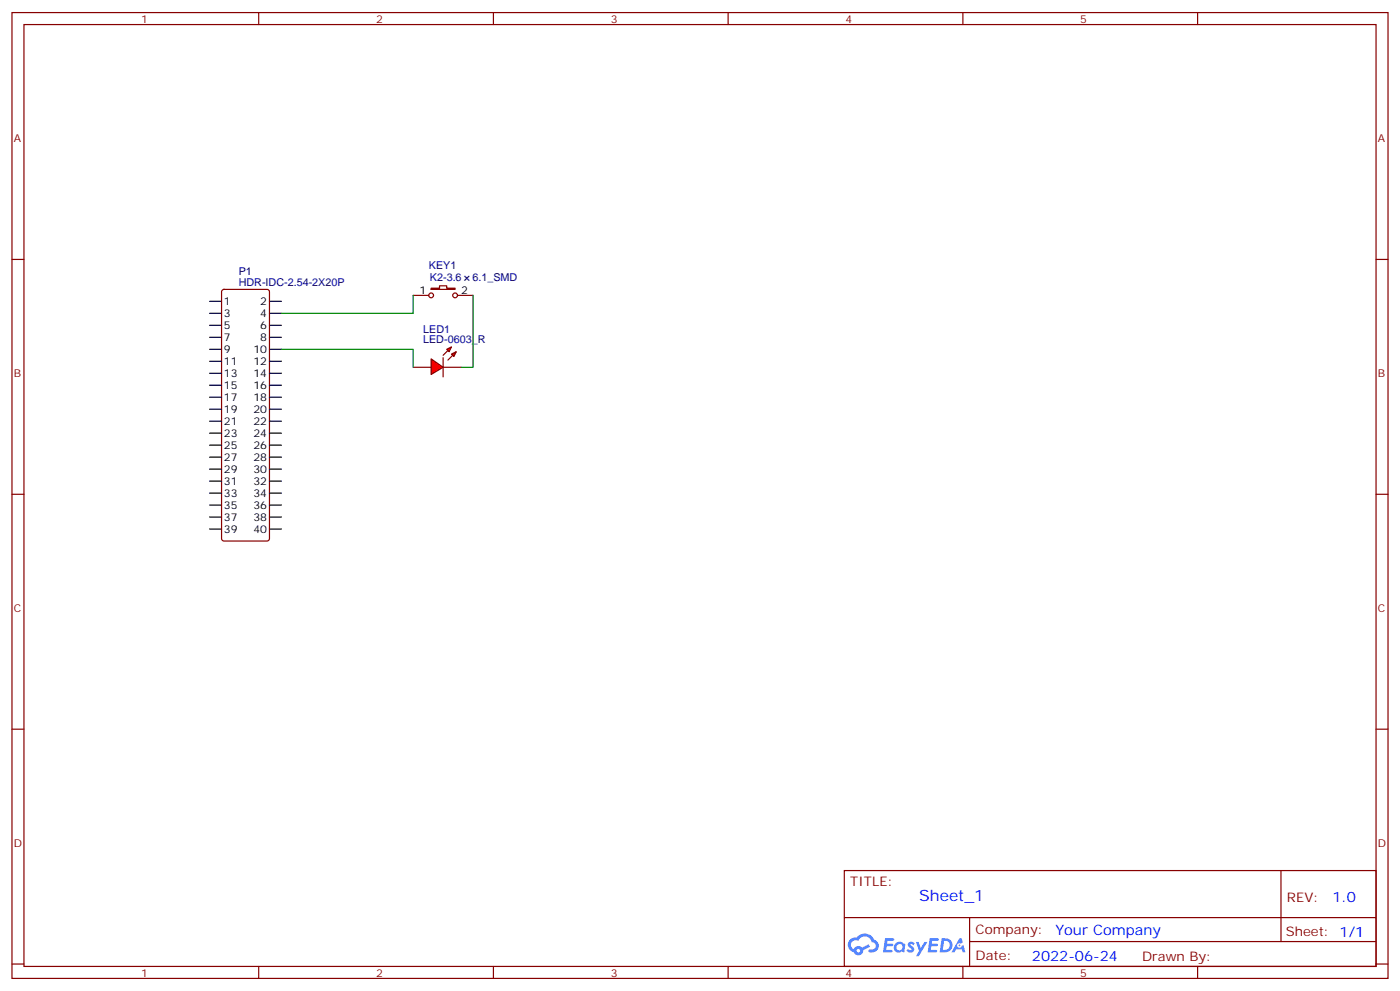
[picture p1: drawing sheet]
<svg xmlns="http://www.w3.org/2000/svg" width="412mm" height="292mm" viewBox="0 0 412 292" stroke-linecap="round" stroke-linejoin="round" font-family="sans-serif">
<g fill="none" stroke="#870000" stroke-width=".35">
<path d="M3.5 3.7h405.4v284.3h-405.4zM7.1 7.2h398.2v277.3h-398.2zM76.2 3.7v3.5M145.3 3.7v3.5M214.5 3.7v3.5M283.6 3.7v3.5M352.8 3.7v3.5M3.5 76.4h3.6M405.3 76.4h3.6M3.5 145.5h3.6M405.3 145.5h3.6M3.5 214.7h3.6"/>
<path d="M405.3 214.7h3.6M248.7 256.3h156.6v28.2h-156.6zM377.3 256.3v20.9M248.7 270.1h156.5M285.6 277.2h119.6M285.6 270.1v14.2M3.5 283.8h3.6M76.2 284.5v3.5M145.3 284.5v3.5M214.5 284.5v3.5M283.6 284.5v3.5M352.8 284.5v3.5"/>
<path d="M405.3 283.8h3.6"/>
</g>
<g fill="#5487ff">
<path d="M267.7 277.5a1.22 1.22 0 0 1 1.7 .2l-.4 .6a.47 .47 0 0 0-.3-.4 .47 .47 0 0 0-.5 .2l.1 .2a1.14 1.14 0 0 1 .8 1.8 1.14 1.14 0 0 1-1.9 0l-.2-.2 .5-.6 .7 .5a.29 .29 0 0 0 .3-.3 .29 .29 0 0 0-.2-.3 1.04 1.04 0 0 1-.6-1.7z"/>
<path d="M260.7 276.2h2.4l.3 .2-.2 .5-1.8 .1-.1 .8h1.5l.3 .4-.3 .4h-1.6l-.2 1.1h1.7l.2 .3-.2 .3-2.6 .1z"/>
<path d="M273.8 276.2h2.4l.3 .2-.1 .5-1.8 .1-.2 .8h1.6l.3 .4-.4 .4-1.6-.1-.1 1.1 1.7 .1 .2 .3-.2 .3-2.6 .1z"/>
<path d="M282.6 276.2h.7l.3 1.3-.6 .3a.69 .69 0 0 0-1 .3 .69 .69 0 0 0 .4 .9 .69 .69 0 0 0 .9-.6l.5-.2 .6 2.2h-.8l-.2-.9h-1.8l-.5 .9h-.8z"/>
<path d="M269.8 277.3h.8l.6 1.8 1.1-1.8h.9l-2.6 4.2h-.8l.9-1.5z"/>
<path d="M277.4 276.2l-.6 4.2h1.3a2.11 2.11 0 0 0 2.5-2.1 2.11 2.11 0 0 0-2.5-2.1zM278.1 277a1.39 1.39 0 0 1 1.7 1.4 1.39 1.39 0 0 1-1.8 1.2h-.3z"/>
<path d="M263.7 277.8a1.54 1.54 0 0 0-.1 2.2 1.54 1.54 0 0 0 2.2 .1l.6 .3 .3-2.3-.2-.3h-.4a1.49 1.49 0 0 0-2.4 0zM264 278.8a.94 .94 0 0 1 1.8 0 .94 .94 0 0 1-1.8 0z"/>
<path d="M250.4 276.6a2.18 2.18 0 0 0 1.1 3.7 1.44 1.44 0 0 0 1.6 .9 1.44 1.44 0 0 0 1.2-1.4l2-1.1-.5-.7-1.9 1a1.47 1.47 0 0 0-2.4 .4 1.39 1.39 0 0 1-.7-1.9 1.39 1.39 0 0 1 2-.5 2.12 2.12 0 0 1 2.2-1.3 2.12 2.12 0 0 1 1.9 1.7 1.14 1.14 0 0 1 1.1 1.4 1.14 1.14 0 0 1-1.7 .7 .43 .43 0 0 0-.5 .4 .43 .43 0 0 0 .4 .5 1.98 1.98 0 0 0 2.5-1.2 1.98 1.98 0 0 0-1.2-2.6 3.1 3.1 0 0 0-5.3-.6l-.9 .1zM252.3 279.9a.55 .55 0 0 1 1.1 0 .55 .55 0 0 1-1.1 0z"/>
<circle cx="282.6" cy="278.3" r=".26"/>
</g>
<g fill="none" stroke="#000" stroke-width=".35">
<path d="M61.7 88.7h3.6M61.7 92.3h3.6M61.7 95.8h3.6M61.7 99.3h3.6M79.4 88.7h3.5M79.4 92.3h3.5M79.4 95.8h3.5M79.4 99.3h3.5M61.7 102.8h3.6M61.7 106.4h3.6M61.7 109.9h3.6M61.7 113.4h3.6"/>
<path d="M61.7 116.9h3.6M79.4 102.8h3.5M79.4 106.4h3.5M79.4 109.9h3.5M79.4 113.4h3.5M79.4 116.9h3.5M61.7 120.5h3.6M61.7 124h3.6M61.7 127.5h3.6M61.7 131.1h3.6M61.7 134.6h3.6M61.7 138.1h3.6"/>
<path d="M79.4 120.5h3.5M79.4 124h3.5M79.4 127.5h3.5M79.4 131.1h3.5M79.4 134.6h3.5M79.4 138.1h3.5M61.7 141.6h3.6M61.7 145.2h3.6M61.7 148.7h3.6M61.7 152.2h3.6M61.7 155.8h3.6M79.4 141.6h3.5"/>
<path d="M79.4 145.2h3.5M79.4 148.7h3.5M79.4 152.2h3.5M79.4 155.8h3.5"/>
</g>
<g fill="none" stroke="#870000" stroke-width=".35">
<path d="M65.5 85.4l.5-.2h12.7l.5 .2 .2 .5v72.7l-.3 .5-.4 .2h-12.7l-.5-.3-.2-.4v-72.7zM121.7 87h4.6M127 84.8h2.5v-.7h2.1v.7h2.5v.4h-7.1zM134.8 87h4.5"/>
<circle cx="127" cy="87" r=".71"/>
<circle cx="134.1" cy="87" r=".71"/>
</g>
<path d="M121.7 87v5.3h-38.8" fill="none" stroke="#008700" stroke-width=".35"/>
<g fill="#f00" stroke="#870000" stroke-width=".35">
<path d="M127 105.7l3.5 2.4-3.5 2.1z"/>
<path d="M130.5 105.3v5.6z"/>
</g>
<g fill="#870000" stroke="#870000" stroke-width=".35">
<path d="M131.9 103.2l-1.4 1.4z"/>
<path d="M131.9 106l1.4-1.4z"/>
</g>
<g fill="#f00" stroke="#870000" stroke-width=".35">
<path d="M131.6 102.8l1.4-.7-.7 1.4z"/>
<path d="M133 104.2l1.4-.7-.7 1.5z"/>
</g>
<path d="M121.7 108.1h5.3M130.5 108.1h5.3" fill="none" stroke="#870000" stroke-width=".35"/>
<path d="M139.3 87v21.1h-3.5M82.9 102.8h38.8v5.3" fill="none" stroke="#008700" stroke-width=".35"/>
<text font-size="4.6" fill="#00f" x="270.8" y="265.3">Sheet_1</text>
<g font-size="4.2" fill="#00f">
<text x="392.5" y="265.6">1.0</text>
<text x="310.9" y="275.1">Your Company</text>
<text x="304" y="282.9">2022-06-24</text>
</g>
<g font-size="3.9" fill="#800">
<text x="250.5" y="260.9">TITLE:</text>
<text x="379.1" y="265.6">REV:</text>
<text x="287.4" y="275.1">Company:</text>
<text x="378.7" y="275.7">Sheet: 1/1</text>
<text x="287.4" y="282.8">Date:</text>
<text x="336.4" y="282.8">Drawn By:</text>
</g>
<g font-size="3.2" fill="#800">
<text x="41.6" y="6.7">1</text>
<text x="110.8" y="6.7">2</text>
<text x="179.9" y="6.7">3</text>
<text x="249.1" y="6.7">4</text>
<text x="318.2" y="6.7">5</text>
<text x="4.1" y="41.8">A</text>
<text x="405.9" y="41.8">A</text>
<text x="4.1" y="110.9">B</text>
<text x="405.9" y="110.9">B</text>
<text x="4.1" y="180.1">C</text>
<text x="405.9" y="180.1">C</text>
<text x="4.1" y="249.2">D</text>
<text x="405.9" y="249.2">D</text>
<text x="41.6" y="287.5">1</text>
<text x="110.8" y="287.5">2</text>
<text x="179.9" y="287.5">3</text>
<text x="249.1" y="287.5">4</text>
<text x="318.2" y="287.5">5</text>
</g>
<g font-size="3.2" fill="#000080">
<text x="70.3" y="81">P1</text>
<text x="126.3" y="79.2">KEY1</text>
<text x="126.6" y="82.7">K2-3.6</text>
<text x="139.2" y="82.7">6.1_SMD</text>
<text x="70.3" y="84.1">HDR-IDC-2.54-2X20P</text>
<text x="124.6" y="101.1">LED-0603_R</text>
<text x="124.7" y="97.9">LED1</text>
</g>
<g font-size="3.2">
<text x="66" y="89.8">1</text>
<text x="76.7" y="89.8">2</text>
<text x="123.6" y="86.6">1</text>
<text x="135.8" y="86.6">2</text>
<text x="66" y="93.3">3</text>
<text x="76.7" y="93.3">4</text>
<text x="66" y="96.8">5</text>
<text x="66" y="100.4">7</text>
<text x="76.7" y="96.8">6</text>
<text x="76.7" y="100.4">8</text>
<text x="66" y="103.9">9</text>
<text x="66" y="107.4">11</text>
<text x="74.6" y="103.9">10</text>
<text x="74.6" y="107.4">12</text>
<text x="66" y="110.9">13</text>
<text x="74.6" y="110.9">14</text>
<text x="66" y="114.5">15</text>
<text x="66" y="118">17</text>
<text x="74.6" y="114.5">16</text>
<text x="74.6" y="118">18</text>
<text x="66" y="121.5">19</text>
<text x="66" y="125.1">21</text>
<text x="74.6" y="121.5">20</text>
<text x="74.6" y="125.1">22</text>
<text x="66" y="128.6">23</text>
<text x="74.6" y="128.6">24</text>
<text x="66" y="132.1">25</text>
<text x="66" y="135.6">27</text>
<text x="74.6" y="132.1">26</text>
<text x="74.6" y="135.6">28</text>
<text x="66" y="139.2">29</text>
<text x="66" y="142.7">31</text>
<text x="74.6" y="139.2">30</text>
<text x="74.6" y="142.7">32</text>
<text x="66" y="146.2">33</text>
<text x="66" y="149.8">35</text>
<text x="74.6" y="146.2">34</text>
<text x="74.6" y="149.8">36</text>
<text x="66" y="153.3">37</text>
<text x="74.6" y="153.3">38</text>
<text x="66" y="156.8">39</text>
<text x="74.6" y="156.8">40</text>
</g>
</svg>
